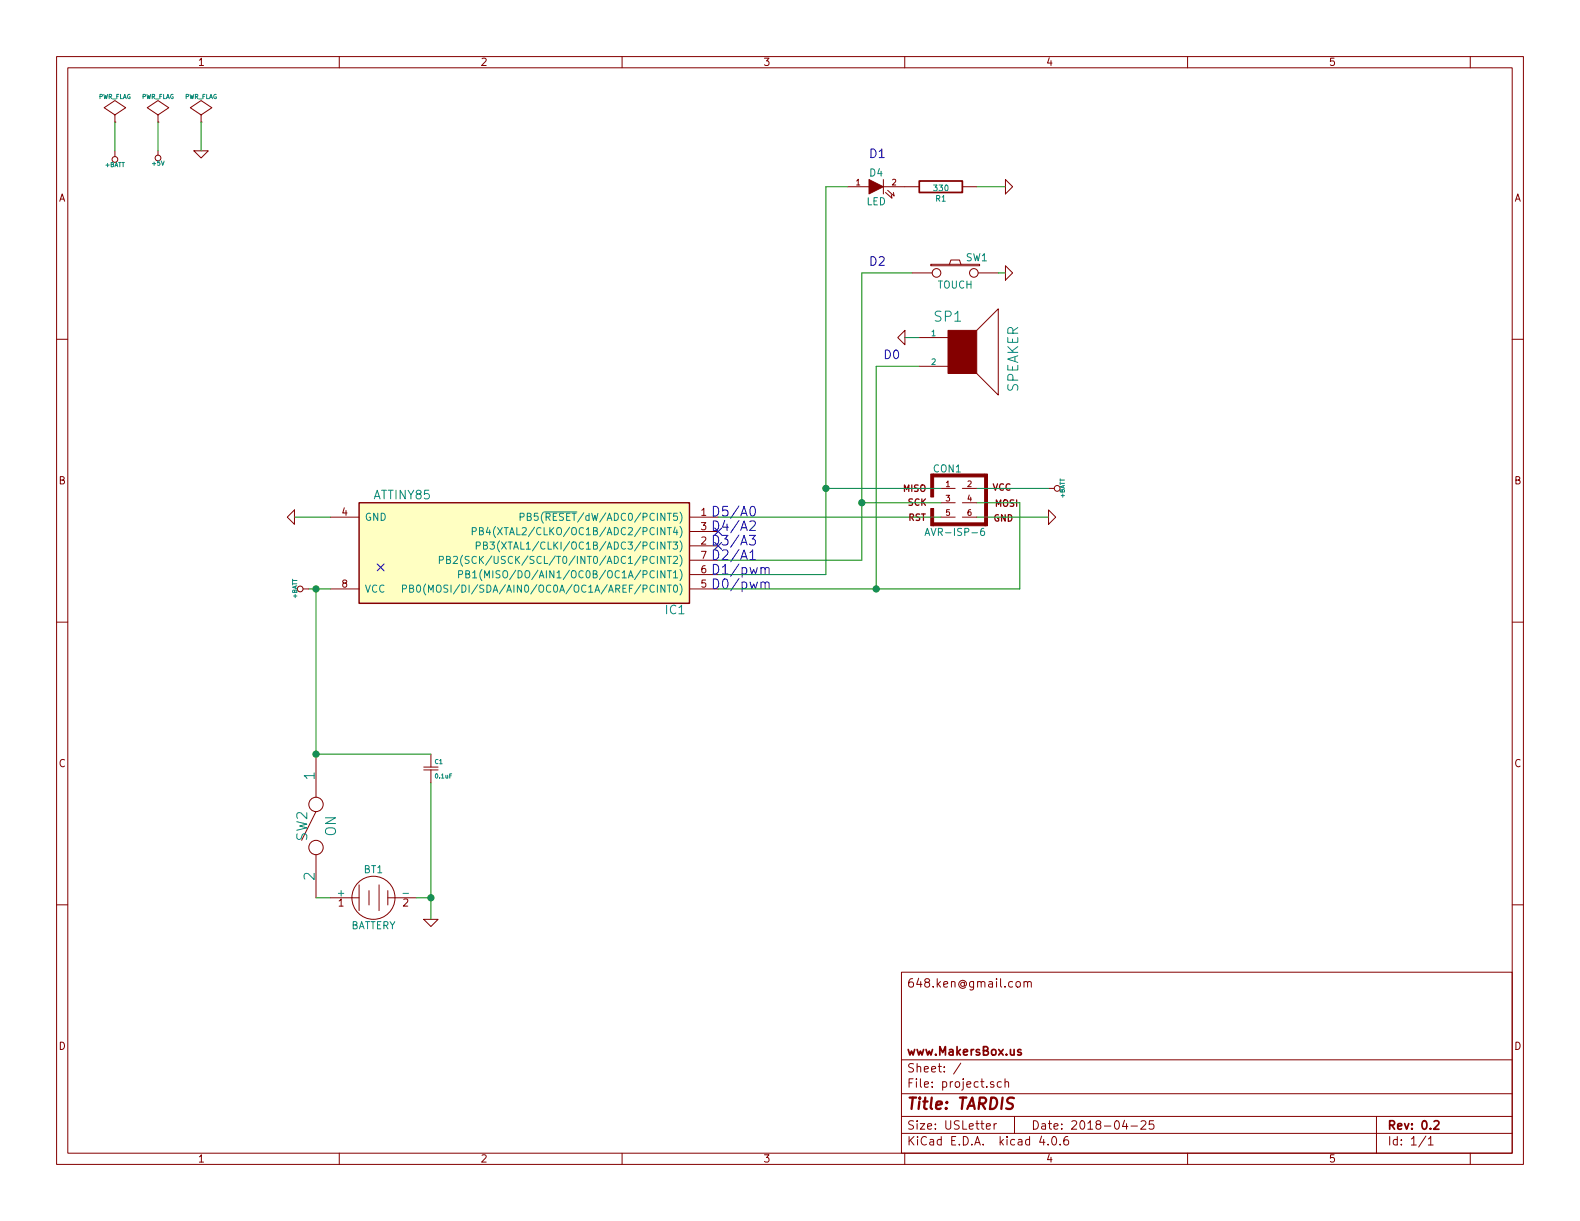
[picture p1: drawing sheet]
EESchema Schematic File Version 2
LIBS:project
LIBS:atmel
LIBS:project-cache
EELAYER 25 0
EELAYER END
$Descr USLetter 11000 8500
encoding utf-8
Sheet 1 1
Title "TARDIS"
Date "2018-04-25"
Rev "0.2"
Comp "www.MakersBox.us"
Comment1 ""
Comment2 ""
Comment3 ""
Comment4 "648.ken@gmail.com"
$EndDescr
$Comp
L ATTINY85-P IC1
U 1 1
P 3650 3850
F 0 "IC1" H 2600 4250 60  0000 C CNN
F 1 "ATTINY85" H 4500 3450 60  0000 C CNN
F 2 "footprints:DIP-8__300" H 2600 3450 60  0001 C CNN
F 3 "" H 3650 3850 60  0000 C CNN
	1    3650 3850
	-1   0    0    1   
$EndComp
$Comp
L Csmall C1
U 1 1
P 3000 5350
F 0 "C1" H 3025 5400 30  0000 L CNN
F 1 "0.1uF" H 3025 5300 30  0000 L CNN
F 2 "footprints:C1" H 3000 5350 60  0000 C CNN
F 3 "~" H 3000 5350 60  0000 C CNN
	1    3000 5350
	1    0    0    -1  
$EndComp
$Comp
L SW_PUSH SW1
U 1 1
P 6650 1900
F 0 "SW1" H 6800 2010 50  0000 C CNN
F 1 "TOUCH" H 6650 1820 50  0000 C CNN
F 2 "footprints:SW_PUSH_TOUCH" H 6650 1900 60  0000 C CNN
F 3 "~" H 6650 1900 60  0000 C CNN
	1    6650 1900
	1    0    0    -1  
$EndComp
$Comp
L +5V #PWR01
U 1 1
P 1100 1050
F 0 "#PWR01" H 1100 1140 20  0001 C CNN
F 1 "+5V" H 1100 1140 30  0000 C CNN
F 2 "" H 1100 1050 60  0000 C CNN
F 3 "" H 1100 1050 60  0000 C CNN
	1    1100 1050
	-1   0    0    1   
$EndComp
$Comp
L GND #PWR02
U 1 1
P 1400 1050
F 0 "#PWR02" H 1400 1050 30  0001 C CNN
F 1 "GND" H 1400 980 30  0001 C CNN
F 2 "" H 1400 1050 60  0000 C CNN
F 3 "" H 1400 1050 60  0000 C CNN
	1    1400 1050
	1    0    0    -1  
$EndComp
$Comp
L PWR_FLAG #FLG03
U 1 1
P 1100 850
F 0 "#FLG03" H 1100 945 30  0001 C CNN
F 1 "PWR_FLAG" H 1100 1030 30  0000 C CNN
F 2 "" H 1100 850 60  0000 C CNN
F 3 "" H 1100 850 60  0000 C CNN
	1    1100 850 
	1    0    0    -1  
$EndComp
$Comp
L PWR_FLAG #FLG04
U 1 1
P 1400 850
F 0 "#FLG04" H 1400 945 30  0001 C CNN
F 1 "PWR_FLAG" H 1400 1030 30  0000 C CNN
F 2 "" H 1400 850 60  0000 C CNN
F 3 "" H 1400 850 60  0000 C CNN
	1    1400 850 
	1    0    0    -1  
$EndComp
$Comp
L GND #PWR05
U 1 1
P 2050 3600
F 0 "#PWR05" H 2050 3600 30  0001 C CNN
F 1 "GND" H 2050 3530 30  0001 C CNN
F 2 "" H 2050 3600 60  0000 C CNN
F 3 "" H 2050 3600 60  0000 C CNN
	1    2050 3600
	0    1    1    0   
$EndComp
$Comp
L GND #PWR06
U 1 1
P 3000 6400
F 0 "#PWR06" H 3000 6400 30  0001 C CNN
F 1 "GND" H 3000 6330 30  0001 C CNN
F 2 "" H 3000 6400 60  0000 C CNN
F 3 "" H 3000 6400 60  0000 C CNN
	1    3000 6400
	1    0    0    -1  
$EndComp
$Comp
L BATTERY BT1
U 1 1
P 2600 6250
F 0 "BT1" H 2600 6450 50  0000 C CNN
F 1 "BATTERY" H 2600 6060 50  0000 C CNN
F 2 "footprints:BATT_CR2032_SMD" H 2600 6250 60  0000 C CNN
F 3 "~" H 2600 6250 60  0000 C CNN
	1    2600 6250
	1    0    0    -1  
$EndComp
$Comp
L SPST SW2
U 1 1
P 2200 5750
F 0 "SW2" H 2200 5850 70  0000 C CNN
F 1 "ON" H 2200 5650 70  0000 C CNN
F 2 "footprints:SW_SPST" H 2200 5750 60  0000 C CNN
F 3 "~" H 2200 5750 60  0000 C CNN
	1    2200 5750
	0    -1   1    0   
$EndComp
$Comp
L SPEAKER SP1
U 1 1
P 6700 2450
F 0 "SP1" H 6600 2700 70  0000 C CNN
F 1 "SPEAKER" V 7050 2400 70  0000 C CNN
F 2 "footprints:SPEAKER" H 6700 2450 60  0000 C CNN
F 3 "~" H 6700 2450 60  0000 C CNN
	1    6700 2450
	1    0    0    -1  
$EndComp
$Comp
L LED D4
U 1 1
P 6100 1300
F 0 "D4" H 6100 1400 50  0000 C CNN
F 1 "LED" H 6100 1200 50  0000 C CNN
F 2 "footprints:LED-3MM" H 6100 1300 60  0000 C CNN
F 3 "~" H 6100 1300 60  0000 C CNN
	1    6100 1300
	1    0    0    -1  
$EndComp
$Comp
L R R1
U 1 1
P 6550 1300
F 0 "R1" V 6630 1300 40  0000 C CNN
F 1 "330" V 6557 1301 40  0000 C CNN
F 2 "footprints:R3-LARGE_PADS" V 6480 1300 30  0000 C CNN
F 3 "~" H 6550 1300 30  0000 C CNN
	1    6550 1300
	0    1    1    0   
$EndComp
$Comp
L GND #PWR07
U 1 1
P 7000 1300
F 0 "#PWR07" H 7000 1300 30  0001 C CNN
F 1 "GND" H 7000 1230 30  0001 C CNN
F 2 "" H 7000 1300 60  0000 C CNN
F 3 "" H 7000 1300 60  0000 C CNN
	1    7000 1300
	0    -1   -1   0   
$EndComp
$Comp
L GND #PWR08
U 1 1
P 7000 1900
F 0 "#PWR08" H 7000 1900 30  0001 C CNN
F 1 "GND" H 7000 1830 30  0001 C CNN
F 2 "" H 7000 1900 60  0000 C CNN
F 3 "" H 7000 1900 60  0000 C CNN
	1    7000 1900
	0    -1   -1   0   
$EndComp
$Comp
L GND #PWR09
U 1 1
P 6300 2350
F 0 "#PWR09" H 6300 2350 30  0001 C CNN
F 1 "GND" H 6300 2280 30  0001 C CNN
F 2 "" H 6300 2350 60  0000 C CNN
F 3 "" H 6300 2350 60  0000 C CNN
	1    6300 2350
	0    1    1    0   
$EndComp
Text Notes 4950 4100 0    67   ~ 0
D5/A0\nD4/A2\nD3/A3\nD2/A1\nD1/pwm\nD0/pwm
Text Notes 6150 2500 0    60   ~ 0
D0
Text Notes 6050 1850 0    60   ~ 0
D2
Wire Wire Line
	1100 850  1100 1050
Wire Wire Line
	1400 850  1400 1050
Wire Wire Line
	2050 3600 2300 3600
Wire Wire Line
	2200 4100 2200 5250
Wire Wire Line
	2150 4100 2300 4100
Connection ~ 2200 5250
Wire Wire Line
	5000 4100 7100 4100
Wire Wire Line
	5000 3900 6000 3900
Wire Wire Line
	3000 5450 3000 6400
Connection ~ 3000 6250
Wire Wire Line
	6100 4100 6100 2550
$Comp
L PWR_FLAG #FLG010
U 1 1
P 800 850
F 0 "#FLG010" H 800 945 30  0001 C CNN
F 1 "PWR_FLAG" H 800 1030 30  0000 C CNN
F 2 "" H 800 850 60  0000 C CNN
F 3 "" H 800 850 60  0000 C CNN
	1    800  850 
	1    0    0    -1  
$EndComp
$Comp
L +BATT #PWR011
U 1 1
P 800 1050
F 0 "#PWR011" H 800 1000 20  0001 C CNN
F 1 "+BATT" H 800 1150 30  0000 C CNN
F 2 "" H 800 1050 60  0000 C CNN
F 3 "" H 800 1050 60  0000 C CNN
	1    800  1050
	-1   0    0    1   
$EndComp
Wire Wire Line
	800  850  800  1050
$Comp
L +BATT #PWR012
U 1 1
P 2150 4100
F 0 "#PWR012" H 2150 4050 20  0001 C CNN
F 1 "+BATT" H 2150 4200 30  0000 C CNN
F 2 "" H 2150 4100 60  0000 C CNN
F 3 "" H 2150 4100 60  0000 C CNN
	1    2150 4100
	0    -1   -1   0   
$EndComp
Connection ~ 2200 4100
Wire Wire Line
	2200 6250 2300 6250
Wire Wire Line
	2900 6250 3000 6250
Wire Wire Line
	6800 1300 7000 1300
Wire Wire Line
	5750 1300 5900 1300
Wire Wire Line
	6950 1900 7000 1900
Wire Wire Line
	6300 2350 6400 2350
Wire Wire Line
	6100 2550 6400 2550
Wire Wire Line
	6000 3900 6000 1900
Wire Wire Line
	6000 1900 6350 1900
Text Notes 6050 1100 0    60   ~ 0
D1
Wire Wire Line
	2200 5250 3000 5250
Wire Wire Line
	5750 1300 5750 4000
Wire Wire Line
	5750 4000 5000 4000
NoConn ~ 5000 3700
NoConn ~ 5000 3800
NoConn ~ 2650 3950
$Comp
L AVR-ISP-6 CON1
U 1 1
P 6700 3500
F 0 "CON1" H 6595 3740 50  0000 C CNN
F 1 "AVR-ISP-6" H 6435 3270 50  0000 L BNN
F 2 "footprints:Pin_Header_Straight_2x03_Pitch2.54mm" V 6180 3540 50  0001 C CNN
F 3 "" H 6675 3500 50  0001 C CNN
	1    6700 3500
	1    0    0    -1  
$EndComp
$Comp
L GND #PWR013
U 1 1
P 7300 3600
F 0 "#PWR013" H 7300 3600 30  0001 C CNN
F 1 "GND" H 7300 3530 30  0001 C CNN
F 2 "" H 7300 3600 60  0000 C CNN
F 3 "" H 7300 3600 60  0000 C CNN
	1    7300 3600
	0    -1   -1   0   
$EndComp
Wire Wire Line
	7300 3600 6800 3600
$Comp
L +BATT #PWR014
U 1 1
P 7300 3400
F 0 "#PWR014" H 7300 3350 20  0001 C CNN
F 1 "+BATT" H 7300 3500 30  0000 C CNN
F 2 "" H 7300 3400 60  0000 C CNN
F 3 "" H 7300 3400 60  0000 C CNN
	1    7300 3400
	0    1    1    0   
$EndComp
Wire Wire Line
	7300 3400 6800 3400
Wire Wire Line
	5000 3600 6550 3600
Wire Wire Line
	6800 3500 7100 3500
Wire Wire Line
	7100 3500 7100 4100
Connection ~ 6100 4100
Wire Wire Line
	5750 3400 6550 3400
Connection ~ 5750 3400
Wire Wire Line
	6000 3500 6550 3500
Connection ~ 6000 3500
$EndSCHEMATC
